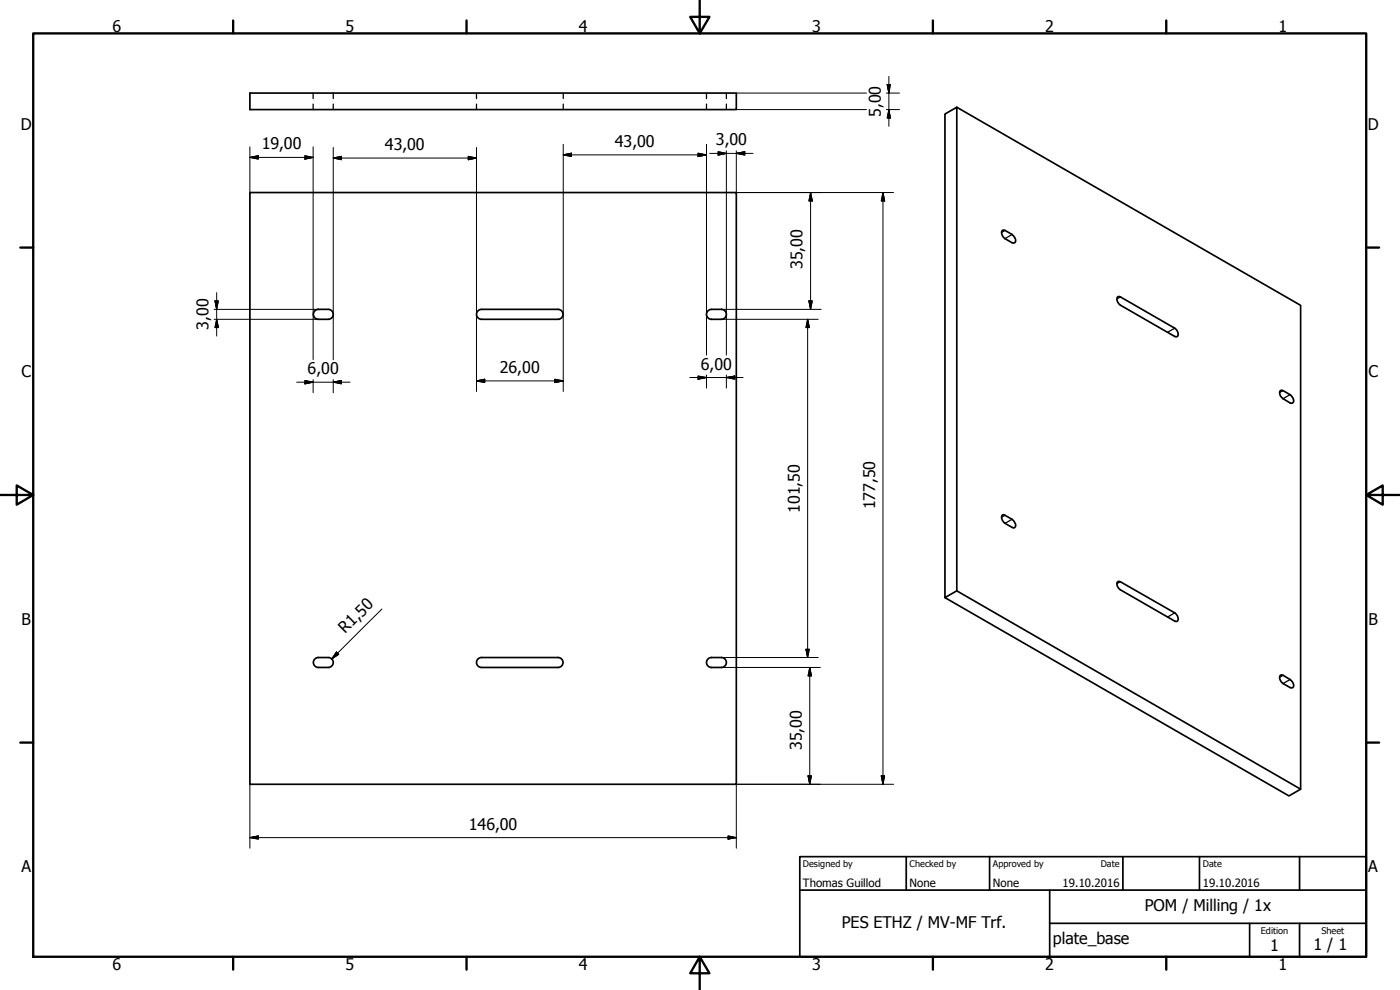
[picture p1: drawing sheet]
<svg xmlns="http://www.w3.org/2000/svg" width="420mm" height="297mm" viewBox="0 0 420 297" stroke-linecap="round" stroke-linejoin="round" font-family="sans-serif">
<!-- layer: Visible (ISO) -->
<g fill="none" stroke="#000" stroke-width=".51">
<path d="M75 27.9h146v5h-146zM287.1 32.2l-3.5 2v145.1l3.5-2v-145.1l103.2 59.4v145.2l-3.5 2-103.2-59.5M75 57.8h146v177.5h-146zM94.3 93.4l1.2-.6h3a1.49 1.49 0 0 1 1.5 1.5 1.49 1.49 0 0 1-1.5 1.5h-3a1.49 1.49 0 0 1-1.3-.8 1.49 1.49 0 0 1 .1-1.6zM167.5 92.8a1.49 1.49 0 0 1 1.5 1.5 1.49 1.49 0 0 1-1.5 1.5M167.5 92.8h-23a1.49 1.49 0 0 0-1.5 1.5 1.49 1.49 0 0 0 1.5 1.5h23M213.5 92.8h3a1.49 1.49 0 0 1 1.5 1.5 1.49 1.49 0 0 1-1.5 1.5h-3M213.5 92.8a1.49 1.49 0 0 0-1.5 1.5 1.49 1.49 0 0 0 1.5 1.5M352.6 98.5a1.99 1.99 0 0 1 .8 2.5h-.8M287.1 177.3l103.2 59.5M94.3 197.9l1.2-.6h3a1.49 1.49 0 0 1 1.5 1.5 1.49 1.49 0 0 1-1.5 1.5h-3a1.49 1.49 0 0 1-1.3-.9 1.49 1.49 0 0 1 .1-1.5zM167.5 197.3a1.49 1.49 0 0 1 1.5 1.5 1.49 1.49 0 0 1-1.5 1.5"/>
<path d="M167.5 197.3h-23a1.49 1.49 0 0 0-1.5 1.5 1.49 1.49 0 0 0 1.5 1.5h23M213.5 197.3h3a1.49 1.49 0 0 1 1.5 1.5 1.49 1.49 0 0 1-1.5 1.5h-3M213.5 197.3a1.49 1.49 0 0 0-1.5 1.5 1.49 1.49 0 0 0 1.5 1.5"/>
</g>
<!-- layer: Hidden (ISO) -->
<path d="M94 27.9v1.7M94 31.2v1.7M100 27.9v1.7M100 31.2v1.7M143 27.9v1.7M143 31.2v1.7M169 27.9v1.7M169 31.2v1.7M212 27.9v1.7M212 31.2v1.7M218 27.9v1.7M218 31.2v1.7" fill="none" stroke="#000" stroke-width=".38"/>
<!-- layer: Visible Narrow (ISO) -->
<path d="M301.6 69.1l-1.1 .7M303.7 70.3l-2.1 1.3M336.2 89.1l-1 .6M352.6 98.5l-2.2 1.2M385.1 117.2l-1.1 .6M387.2 118.4l-2.1 1.2M301.6 154.6l-1.1 .6M303.7 155.8l-2.1 1.2M336.2 174.5l-1 .6M352.6 183.9l-2.2 1.3M385.1 202.6l-1.1 .6M387.2 203.9l-2.1 1.2" fill="none" stroke="#000" stroke-width=".38"/>
<path d="M300.8 69.1l.4-.1a5.6 5.6 0 0 1 3.3 2.3l.3 1.1-.6 .5a5.6 5.6 0 0 1-3.4-2.2l-.2-.7zM352.6 98.5l-16.4-9.4h-.8a1.85 1.85 0 0 0 .8 2.5l16.4 9.4M384.2 117.2l.4-.1a5.6 5.6 0 0 1 3.4 2.3l.2 1.1-.6 .5a6.5 6.5 0 0 1-3.4-2.3l-.2-.6zM300.8 154.5l.4-.1a5.9 5.9 0 0 1 3.3 2.4l.3 1.1-.6 .5a5.9 5.9 0 0 1-3.4-2.3l-.2-.6zM335.4 174.5h.8l16.4 9.4a1.99 1.99 0 0 1 .8 2.5h-.8l-16.4-9.4a1.87 1.87 0 0 1-.8-2.5zM384.2 202.6l.4-.1a6.5 6.5 0 0 1 3.4 2.3l.2 1.2-.6 .4a5.6 5.6 0 0 1-3.4-2.3l-.2-.5z" fill="none" stroke="#000" stroke-width=".51"/>
<!-- layer: Border (ISO) -->
<g fill="none" stroke="#000" stroke-width=".7">
<path d="M10 10h400v277.1h-400zM70 6.1v3.9M140 6.1v3.9M210 0v10l-2.9-4.9h5.8l-2.9 4.9M280 6.1v3.9M350 6.1v3.9M6.1 74.3h3.9M410 74.3h3.9M0 148.5h10l-5-2.8v5.7l5-2.9M410 148.5l5 2.9v-5.7l-5 2.8h10M6.1 222.8h3.9M410 222.8h3.9"/>
<path d="M70 287.1v3.8M140 287.1v3.8M210 287.1l2.9 4.9h-5.8l2.9-4.9v9.9M280 287.1v3.8M350 287.1v3.8"/>
</g>
<!-- layer: Title (ISO) -->
<path d="M240 257h170v30.1h-170zM272 257v10.1M297 257v10.1M337 257v10.1M360 257v10.1M390 257v10.1M240 267.1h170M315 277h95M315 267.1v20M375 277v10.1M390 277v10.1" fill="none" stroke="#000" stroke-width=".51"/>
<!-- layer: Dimension (ISO) -->
<g fill="none" stroke="#000" stroke-width=".3">
<path d="M221 27.9h39M221 32.9h39M266 27.9h3.9M266 32.9h3.9M266.3 25.4h.9l-.4 2.5zM266.8 32.9l.4 2.5h-.9zM266.8 22.9v15M75 47.2l2.5-.5v1zM75 44.1v13.7M75 47.2h19M91.5 46.7l2.5 .5-2.5 .5zM94 44.1v63.8"/>
<path d="M100 47.4l2.5-.5v1zM100 44.2v63.7M100 47.4h43M140.5 46.9l2.5 .5-2.5 .5zM143 44.2v73.3M169 46.5l2.5-.5v1zM169 43.3v74.2M169 46.5h43M209.5 46l2.5 .5-2.5 .5zM212 43.3v63.2M213 46h13M215.5 45.5l2.5 .5-2.5 .5z"/>
<path d="M218 45.3v61.2M221 46l2.5-.5v1zM221 45.3v12.5h47.2M243.3 57.8l.5 2.5h-1zM243.3 57.8v35M265 57.8l.5 2.5h-1zM265 57.8v177.5M64.3 95.8h31.2M64.3 92.8h31.2M64.5 90.3h1l-.5 2.5zM65 95.8l.5 2.5h-1zM65 87.8v13"/>
<path d="M216.5 95.8h29.1M216.5 92.8h29.9M242.4 95.8l.5 2.5h-1zM242.4 95.8v101.5M242.8 90.3h1l-.5 2.5zM89 114.7h16M91.5 114.2l2.5 .5-2.5 .5zM94 113.9v3.9M100 114.7l2.5-.5v1zM100 113.9v3.9M143 114.3l2.5-.5v1zM143 114.3h26"/>
<path d="M166.5 113.8l2.5 .5-2.5 .5zM207 113.3h16M209.5 112.8l2.5 .5-2.5 .5zM212 112.5v3.9M218 113.3l2.5-.5v1zM218 112.5v3.9M101 195.6l.7 .7-2.1 1.4zM114.6 182.7l-15 15M216.5 197.3h29.1M241.9 194.8h1l-.5 2.5zM216.5 200.3h29.7M243 200.3l.5 2.5h-1z"/>
<path d="M243 200.3v35M75 235.3v19.2M242.5 232.8h1l-.5 2.5zM264.5 232.8h1l-.5 2.5zM268.2 235.3h-47.2v19.2M75 251.3l2.5-.5v1zM75 251.3h146M218.5 250.8l2.5 .5-2.5 .5z"/>
</g>
<g fill="#000" stroke="#000" stroke-width=".3">
<path d="M266.3 25.4l.5 2.5zM266.3 25.4h.9l-.4 2.5zM266.8 32.9l.4 2.5zM266.8 32.9l.4 2.5h-.9zM75 47.2l2.5-.5zM75 47.2l2.5-.5v1zM91.5 47.7l2.5-.5zM91.5 46.7l2.5 .5-2.5 .5zM100 47.4l2.5-.5zM100 47.4l2.5-.5v1zM140.5 47.9l2.5-.5zM140.5 46.9l2.5 .5-2.5 .5z"/>
<path d="M169 46.5l2.5-.5zM169 46.5l2.5-.5v1zM209.5 47l2.5-.5zM209.5 46l2.5 .5-2.5 .5zM215.5 46.5l2.5-.5zM215.5 45.5l2.5 .5-2.5 .5zM221 46l2.5-.5zM221 46l2.5-.5v1zM243.3 57.8l.5 2.5zM243.3 57.8l.5 2.5h-1zM265 57.8l.5 2.5zM265 57.8l.5 2.5h-1z"/>
<path d="M64.5 90.3l.5 2.5zM64.5 90.3h1l-.5 2.5zM65 95.8l.5 2.5zM65 95.8l.5 2.5h-1zM242.8 90.3l.5 2.5zM242.8 90.3h1l-.5 2.5zM242.4 95.8l.5 2.5zM242.4 95.8l.5 2.5h-1zM91.5 115.2l2.5-.5zM91.5 114.2l2.5 .5-2.5 .5zM100 114.7l2.5-.5zM100 114.7l2.5-.5v1z"/>
<path d="M143 114.3l2.5-.5zM143 114.3l2.5-.5v1zM166.5 114.8l2.5-.5zM166.5 113.8l2.5 .5-2.5 .5zM209.5 113.8l2.5-.5zM209.5 112.8l2.5 .5-2.5 .5zM218 113.3l2.5-.5zM218 113.3l2.5-.5v1zM101 195.6l-1.4 2.1zM101 195.6l.7 .7-2.1 1.4zM241.9 194.8l.5 2.5zM241.9 194.8h1l-.5 2.5z"/>
<path d="M243 200.3l.5 2.5zM243 200.3l.5 2.5h-1zM242.5 232.8l.5 2.5zM242.5 232.8h1l-.5 2.5zM264.5 232.8l.5 2.5zM264.5 232.8h1l-.5 2.5zM75 251.3l2.5-.5zM75 251.3l2.5-.5v1zM218.5 251.8l2.5-.5zM218.5 250.8l2.5 .5-2.5 .5z"/>
</g>
<g font-size="4.8">
<text x="33.7" y="9.6">6</text>
<text x="103.7" y="9.6">5</text>
<text x="173.7" y="9.6">4</text>
<text x="243.7" y="9.6">3</text>
<text x="313.7" y="9.6">2</text>
<text x="383.7" y="9.6">1</text>
<text x="264.4" y="35" transform="rotate(-90 264.4 35)">5,00</text>
<text x="6.2" y="38.9">D</text>
<text x="410.5" y="38.9">D</text>
<text x="78.5" y="44.8">19,00</text>
<text x="115.5" y="45">43,00</text>
<text x="184.5" y="44.1">43,00</text>
<text x="214.8" y="43.6">3,00</text>
<text x="240.9" y="80.8" transform="rotate(-90 240.9 80.8)">35,00</text>
<text x="62.6" y="99" transform="rotate(-90 62.6 99)">3,00</text>
<text x="6.4" y="113.1">C</text>
<text x="92.3" y="112.3">6,00</text>
<text x="150.1" y="111.9">26,00</text>
<text x="210.3" y="110.9">6,00</text>
<text x="410.7" y="113.1">C</text>
<text x="240" y="153.8" transform="rotate(-90 240 153.8)">101,50</text>
<text x="262.6" y="152.8" transform="rotate(-90 262.6 152.8)">177,50</text>
<text x="6.4" y="187.4">B</text>
<text x="103.6" y="190.3" transform="rotate(-45 103.6 190.3)">R1,50</text>
<text x="410.7" y="187.4">B</text>
<text x="240.6" y="225" transform="rotate(-90 240.6 225)">35,00</text>
<text x="140.7" y="248.9">146,00</text>
<text x="6.4" y="261.7">A</text>
<text x="410.7" y="261.7">A</text>
<text x="343.5" y="273.4">POM / Milling / 1x</text>
<text x="252.6" y="278.6">PES ETHZ / MV-MF Trf.</text>
<text x="316" y="283.4">plate_base</text>
<text x="381.2" y="285.3">1</text>
<text x="394.2" y="285">1 / 1</text>
<text x="33.7" y="290.9">6</text>
<text x="103.7" y="290.9">5</text>
<text x="173.7" y="290.9">4</text>
<text x="243.7" y="290.9">3</text>
<text x="313.7" y="290.9">2</text>
<text x="383.7" y="290.9">1</text>
</g>
<g font-size="3.4">
<text x="241" y="266">Thomas Guillod</text>
<text x="273" y="266">None</text>
<text x="298" y="266">None</text>
<text x="318.9" y="266">19.10.2016</text>
<text x="361" y="266">19.10.2016</text>
</g>
<g font-size="2.7">
<text x="241" y="260.1">Designed by</text>
<text x="273" y="260.1">Checked by</text>
<text x="298" y="260.1">Approved by</text>
<text x="330.3" y="260">Date</text>
<text x="361" y="260">Date</text>
<text x="378.4" y="280.1">Edition</text>
<text x="396.6" y="280.1">Sheet</text>
</g>
</svg>
